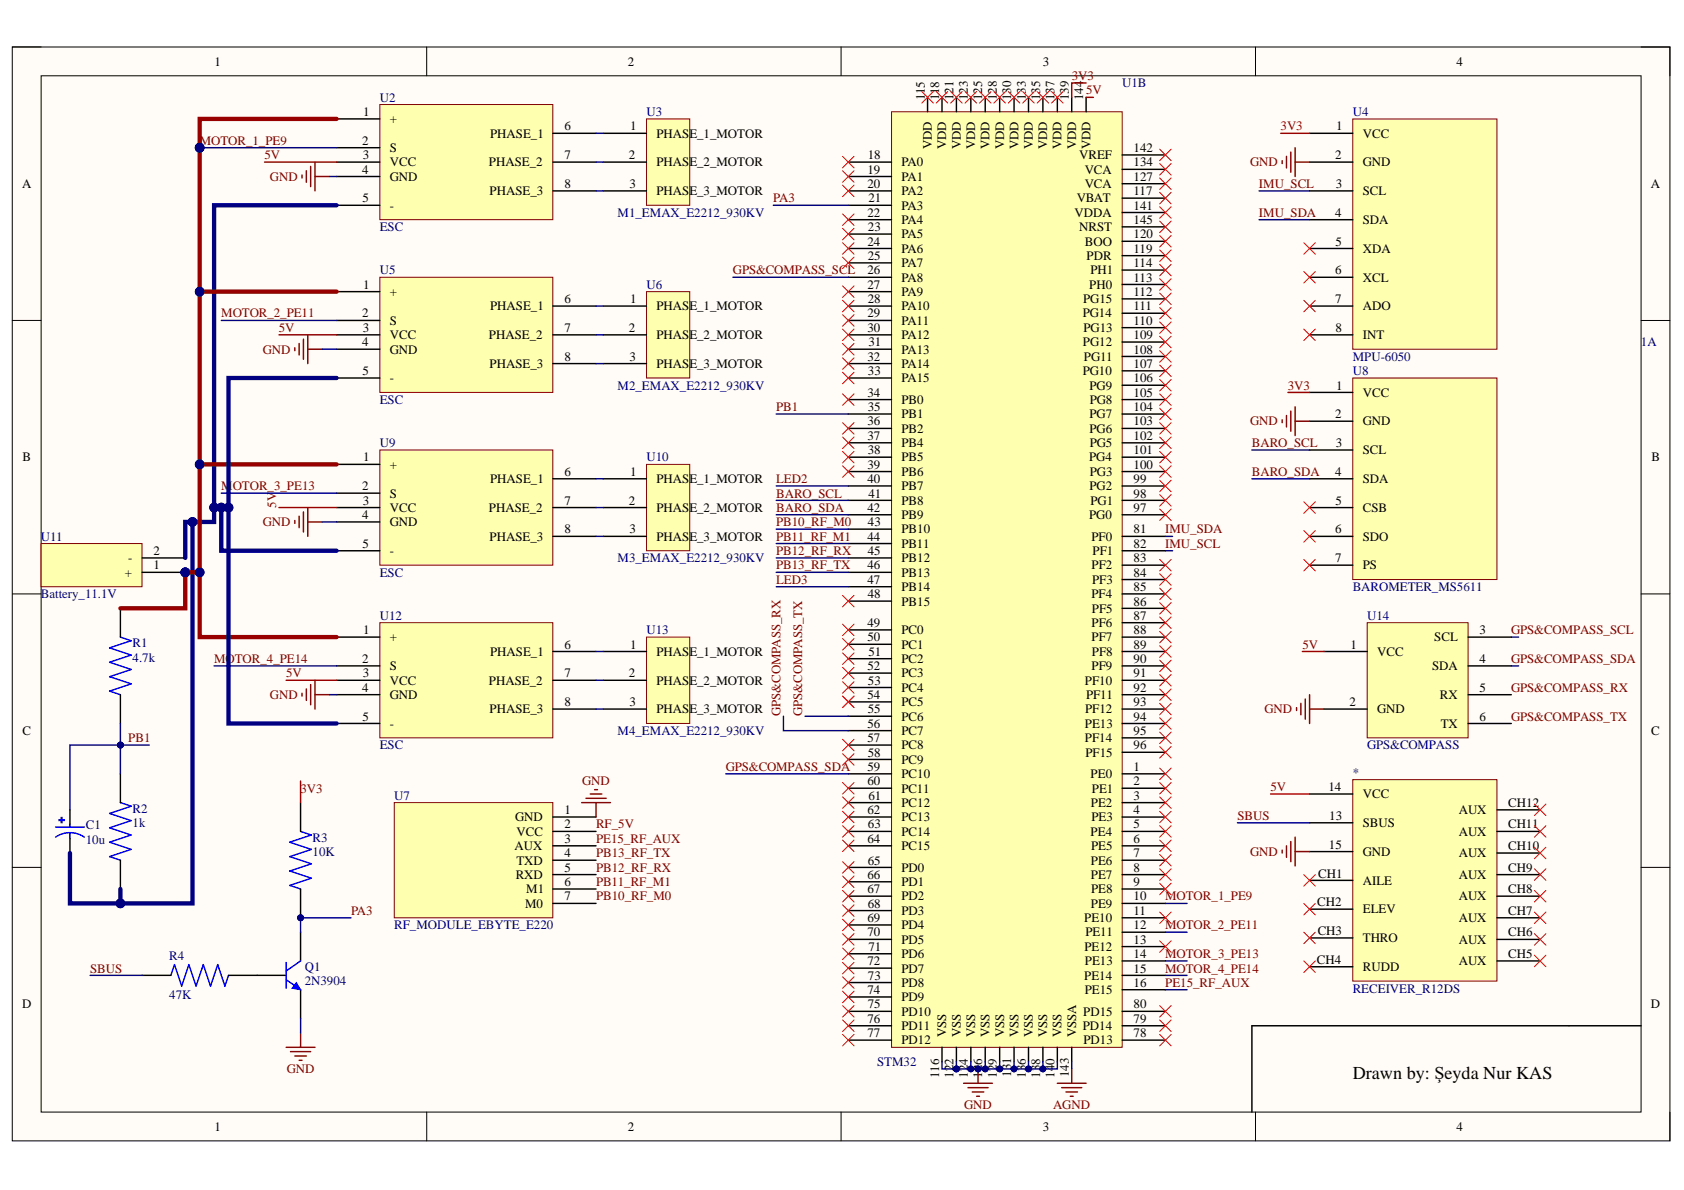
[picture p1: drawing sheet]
# Altium schematic sheet flight_controller.SchDoc
size A4

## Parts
1  (no value)  (part A of 2)
*  RECEIVER_R12DS
C1  10u  [CAP_EEEFN1J100L]
Q1  2N3904  [TO-92A]
R1  4.7k  [RES_ERJU1DJ472U]
R2  1k  [RESC2012X65N]
R3  10K  [RESC2012X65N]
R4  47K  [RESC2012X65N]
U1  STM32  (part B of 2)
U2  ESC
U3  M1_EMAX_E2212_930KV
U4  MPU-6050
U5  ESC
U6  M2_EMAX_E2212_930KV
U7  RF_MODULE_EBYTE_E220
U8  BAROMETER_MS5611
U9  ESC
U10  M3_EMAX_E2212_930KV
U11  Battery_11.1V
U12  ESC
U13  M4_EMAX_E2212_930KV
U14  GPS&COMPASS

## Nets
AGND: U1.143(VSSA)
GND: *.15(GND) Q1.1(E) U1.116(VSS) U1.122(VSS) U1.124(VSS) U1.126(VSS) U1.129(VSS) U1.131(VSS) U1.136(VSS) U1.138(VSS) U1.140(VSS) U2.4(GND) U4.2(GND) U5.4(GND) U7.1(GND) U8.2(GND) U9.4(GND) U12.4(GND) U14.2(GND)
3V3: R3.2 U1.139(VDD) U4.1(VCC) U8.1(VCC)
5V: *.14(VCC) U1.144(VDD) U2.3(VCC) U5.3(VCC) U9.3(VCC) U12.3(VCC) U14.1(VCC)
BARO_SCL: U1.41(PB8) U8.3(SCL)
BARO_SDA: U1.42(PB9) U8.4(SDA)
GPS&COMPASS_RX: U1.56(PC7) U14.5(RX)
GPS&COMPASS_SCL: U1.26(PA8) U14.3(SCL)
GPS&COMPASS_SDA: U1.59(PC10) U14.4(SDA)
GPS&COMPASS_TX: U1.55(PC6) U14.6(TX)
IMU_SCL: U1.82(PF1) U4.3(SCL)
IMU_SDA: U1.81(PF0) U4.4(SDA)
LED2: U1.40(PB7)
LED3: U1.47(PB14)
MOTOR_1_PE9: R1.2 U1.10(PE9) U2.1(+) U2.2(S) U5.1(+) U9.1(+) U11.1(+) U12.1(+)
MOTOR_2_PE11: U1.12(PE11) U5.2(S)
MOTOR_3_PE13: U1.14(PE13) U9.2(S)
MOTOR_4_PE14: U1.15(PE14) U12.2(S)
PA3: Q1.3(C) R3.1 U1.21(PA3)
PB1: C1.1 R1.1 R2.2 U1.35(PB1)
PB10_RF_M0: U1.43(PB10) U7.7(M0)
PB11_RF_M1: U1.44(PB11) U7.6(M1)
PB12_RF_RX: U1.45(PB12) U7.5(RXD)
PB13_RF_TX: U1.46(PB13) U7.4(TXD)
PE15_RF_AUX: U1.16(PE15) U7.3(AUX)
RF_5V: U7.2(VCC)
SBUS: *.13(SBUS) R4.1
NetC1_2: C1.2 R2.1 U2.5(-) U5.5(-) U9.5(-) U11.2(-) U12.5(-)
NetQ1_2: Q1.2(B) R4.2
NetU2_6: U2.6(PHASE_1) U3.1(PHASE_1_MOTOR)
NetU2_7: U2.7(PHASE_2) U3.2(PHASE_2_MOTOR)
NetU2_8: U2.8(PHASE_3) U3.3(PHASE_3_MOTOR)
NetU5_6: U5.6(PHASE_1) U6.1(PHASE_1_MOTOR)
NetU5_7: U5.7(PHASE_2) U6.2(PHASE_2_MOTOR)
NetU5_8: U5.8(PHASE_3) U6.3(PHASE_3_MOTOR)
NetU9_6: U9.6(PHASE_1) U10.1(PHASE_1_MOTOR)
NetU9_7: U9.7(PHASE_2) U10.2(PHASE_2_MOTOR)
NetU9_8: U9.8(PHASE_3) U10.3(PHASE_3_MOTOR)
NetU12_6: U12.6(PHASE_1) U13.1(PHASE_1_MOTOR)
NetU12_7: U12.7(PHASE_2) U13.2(PHASE_2_MOTOR)
NetU12_8: U12.8(PHASE_3) U13.3(PHASE_3_MOTOR)

Not connected (* = marked no-connect by the designer): * CH1(AILE)* CH2(ELEV)* CH3(THRO)* CH4(RUDD)* CH5(AUX)* CH6(AUX)* CH7(AUX)* CH8(AUX)* CH9(AUX)* CH10(AUX)* CH11(AUX)* CH12(AUX)*; U1 1(PE0)* 2(PE1)* 3(PE2)* 4(PE3)* 5(PE4)* 6(PE5)* 7(PE6)* 8(PE7)* 9(PE8)* 11(PE10)* 13(PE12)* 18(PA0)* 19(PA1)* 20(PA2)* 22(PA4)* 23(PA5)* 24(PA6)* 25(PA7)* 27(PA9)* 28(PA10)* 29(PA11)* 30(PA12)* 31(PA13)* 32(PA14)* 33(PA15)* 34(PB0)* 36(PB2)* 37(PB4)* 38(PB5)* 39(PB6)* 48(PB15)* 49(PC0)* 50(PC1)* 51(PC2)* 52(PC3)* 53(PC4)* 54(PC5)* 57(PC8)* 58(PC9)* 60(PC11)* 61(PC12)* 62(PC13)* 63(PC14)* 64(PC15)* 65(PD0)* 66(PD1)* 67(PD2)* 68(PD3)* 69(PD4)* 70(PD5)* 71(PD6)* 72(PD7)* 73(PD8)* 74(PD9)* 75(PD10)* 76(PD11)* 77(PD12)* 78(PD13)* 79(PD14)* 80(PD15)* 83(PF2)* 84(PF3)* 85(PF4)* 86(PF5)* 87(PF6)* 88(PF7)* 89(PF8)* 90(PF9)* 91(PF10)* 92(PF11)* 93(PF12)* 94(PE13)* 95(PF14)* 96(PF15)* 97(PG0)* 98(PG1)* 99(PG2)* 100(PG3)* 101(PG4)* 102(PG5)* 103(PG6)* 104(PG7)* 105(PG8)* 106(PG9)* 107(PG10)* 108(PG11)* 109(PG12)* 110(PG13)* 111(PG14)* 112(PG15)* 113(PH0)* 114(PH1)* 115(VDD)* 117(VBAT)* 118(VDD)* 119(PDR)* 120(BOO)* 121(VDD)* 123(VDD)* 125(VDD)* 127(VCA)* 128(VDD)* 130(VDD)* 133(VDD)* 134(VCA)* 135(VDD)* 137(VDD)* 141(VDDA)* 142(VREF)* 145(NRST)*; U4 5(XDA)* 6(XCL)* 7(ADO)* 8(INT)*; U8 5(CSB)* 6(SDO)* 7(PS)*

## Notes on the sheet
- Drawn by: Şeyda Nur KAS
